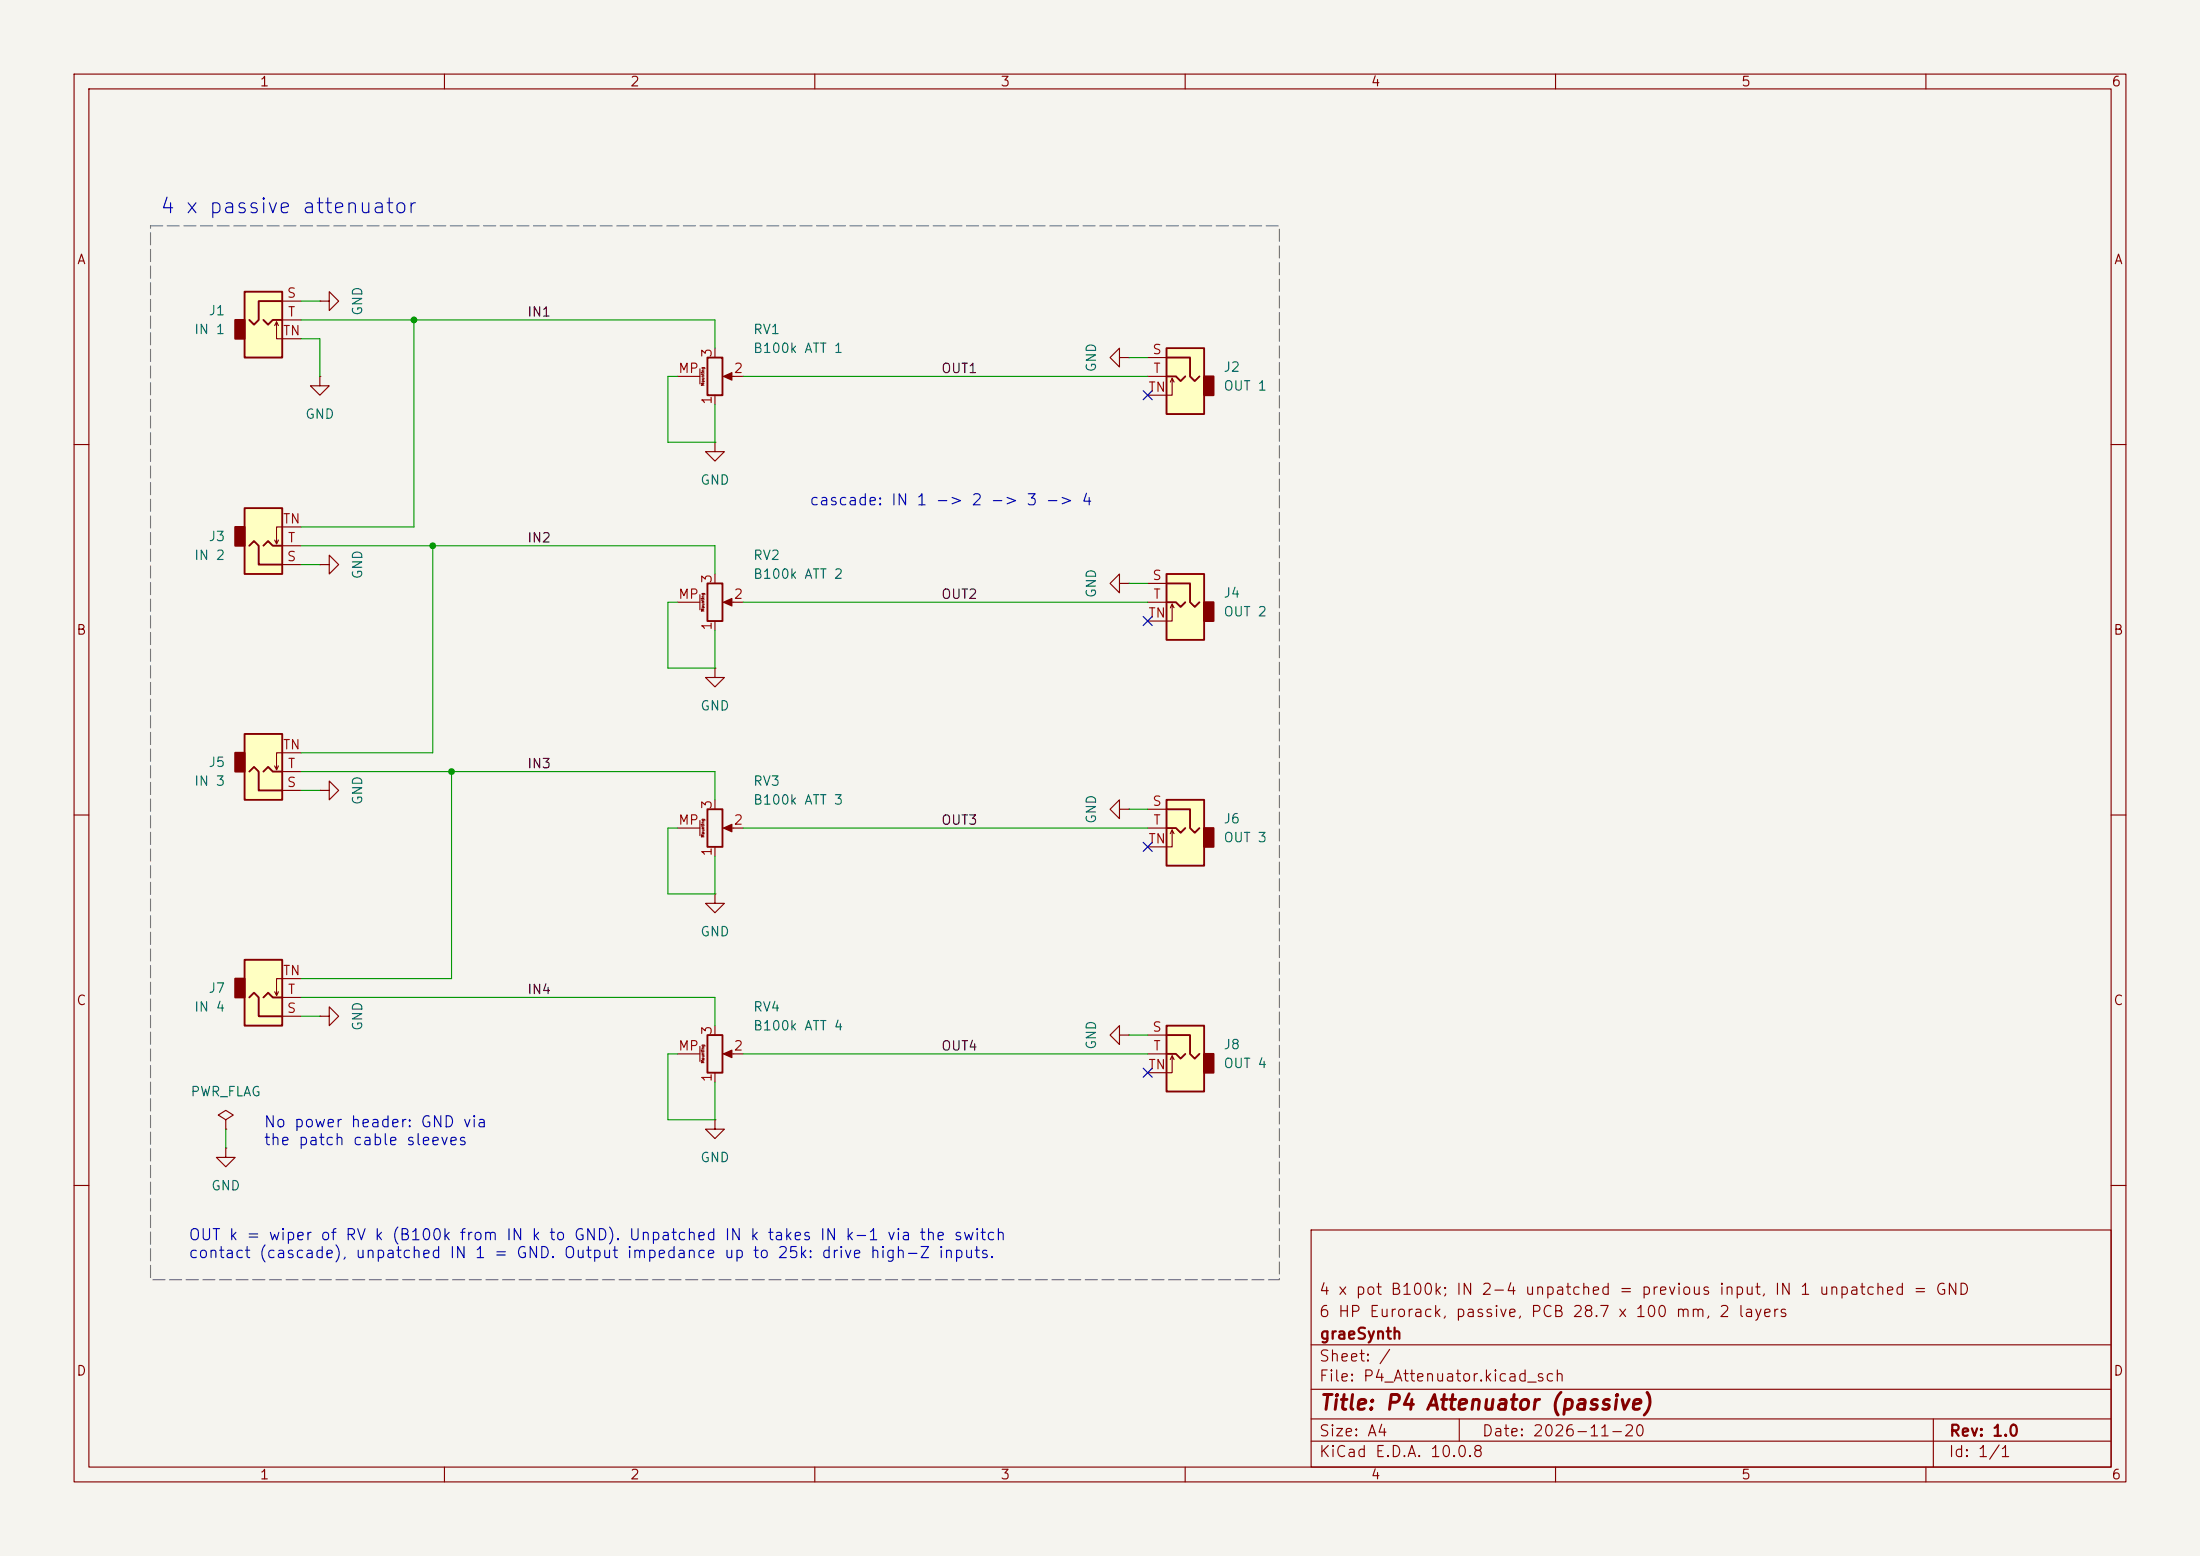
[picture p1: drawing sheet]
<svg xmlns="http://www.w3.org/2000/svg" width="297mm" height="210mm" viewBox="0 0 297 210" stroke-linecap="round" stroke-linejoin="round" font-family="sans-serif">
<path d="M0 0h297v210h-297z" fill="#f5f4ef" stroke="#f5f4ef" stroke-width=".14"/>
<g fill="none" stroke="#840000" stroke-width=".15">
<path d="M10 10h277v190h-277zM12 12h273v186h-273zM60 10v2M110 10v2M160 10v2M210 10v2M260 10v2M10 60h2M43.2 76.2h1.2v-1.3l1.3 1.3-1.3 1.3v-1.3M43.2 76.2h.1M285 60h2M10 110h2"/>
<path d="M285 110h2M10 160h2M177 166h108v32h-108zM285 160h2M60 198v2M110 198v2M160 198v2M177 194.5h108M177 191.5h108M177 187.5h108M177 181.5h108M197 191.5v3"/>
<path d="M210 198v2M260 198v2M261 191.5v6.5"/>
</g>
<path d="M33 129.5h5.1v8.9h-5.1z" fill="#ffffc2"/>
<path d="M31.7 132.1h1.3v2.5h-1.3z" fill="#840000" stroke="#840000" stroke-width=".25"/>
<path d="M33 129.5h5.1v8.9h-5.1zM33.7 134.6l.6-.6 .6 .6v2.6h3.2M35.6 134.6l.6-.6 .6 .6h1.3" fill="none" stroke="#840000" stroke-width=".25"/>
<path d="M43.2 40.6h1.2v-1.2l1.3 1.2-1.3 1.3v-1.3M43.2 40.6h.1M37.6 133.9l-.3 .5M38.1 137.2h2.5M38.1 134.6h2.5M40.6 132.1h-3.3v2.3l-.2-.5" fill="none" stroke="#840000" stroke-width=".15"/>
<path d="M33 39.4h5.1v8.9h-5.1z" fill="#ffffc2"/>
<path d="M31.7 43.2h1.3v2.5h-1.3z" fill="#840000" stroke="#840000" stroke-width=".25"/>
<path d="M33 39.4h5.1v8.9h-5.1zM35.6 43.2l.6 .6 .6-.6h1.3M38.1 40.6h-3.2v2.6l-.6 .6-.6-.6" fill="none" stroke="#840000" stroke-width=".25"/>
<path d="M37.1 43.9l.2-.5v2.3h3.3M37.3 43.4l.3 .5M38.1 40.6h2.5M38.1 43.2h2.5" fill="none" stroke="#840000" stroke-width=".15"/>
<path d="M33 99.1h5.1v8.9h-5.1z" fill="#ffffc2"/>
<path d="M31.7 101.6h1.3v2.5h-1.3z" fill="#840000" stroke="#840000" stroke-width=".25"/>
<path d="M33 99.1h5.1v8.9h-5.1zM33.7 104.1l.6-.6 .6 .6v2.6h3.2M35.6 104.1l.6-.6 .6 .6h1.3" fill="none" stroke="#840000" stroke-width=".25"/>
<g fill="none" stroke="#840000" stroke-width=".15">
<path d="M43.2 50.8v1.3h1.2l-1.2 1.2-1.3-1.2h1.3M43.2 50.8h.1M37.6 103.4l-.3 .5M38.1 106.7h2.5M38.1 104.1h2.5M40.6 101.6h-3.3v2.3l-.2-.5M43.2 106.7h1.2v-1.3l1.3 1.3-1.3 1.3v-1.3M43.2 106.7h.1M43.2 137.2h1.2v-1.3l1.3 1.3-1.3 1.2v-1.2M43.2 137.2h.1M30.5 154.9v1.3h1.2l-1.2 1.3-1.3-1.3h1.3M30.5 154.9h.1"/>
<path d="M96.5 151.1v1.3h1.3l-1.3 1.3-1.3-1.3h1.3M96.5 151.1h.1"/>
</g>
<path d="M33 68.6h5.1v8.9h-5.1z" fill="#ffffc2"/>
<path d="M31.7 71.1h1.3v2.6h-1.3z" fill="#840000" stroke="#840000" stroke-width=".25"/>
<path d="M33 68.6h5.1v8.9h-5.1zM33.7 73.7l.6-.7 .6 .7v2.5h3.2M35.6 73.7l.6-.7 .6 .7h1.3" fill="none" stroke="#840000" stroke-width=".25"/>
<path d="M37.6 72.9l-.3 .5M38.1 76.2h2.5M38.1 73.7h2.5M40.6 71.1h-3.3v2.3l-.2-.5" fill="none" stroke="#840000" stroke-width=".15"/>
<path d="M157.5 138.4h5.1v8.9h-5.1z" fill="#ffffc2"/>
<path d="M162.6 142.2h1.2v2.6h-1.2z" fill="#840000" stroke="#840000" stroke-width=".25"/>
<path d="M95.5 48.3h2v5h-2zM95.5 139.7h2v5.1h-2zM157.5 138.4h5.1v8.9h-5.1zM157.5 139.7h3.2v2.5l.6 .7 .6-.7M157.5 142.2h1.2l.7 .7 .6-.7" fill="none" stroke="#840000" stroke-width=".25"/>
<g fill="none" stroke="#840000" stroke-width=".15">
<path d="M91.4 50.8h3.1M94.5 49.8v2M96.5 59.7v1.3h1.3l-1.3 1.2-1.3-1.2h1.3M96.5 59.7h.1M96.5 47v1.3M96.5 53.3v1.3M98 50.8h2.3M151.1 48.3v-1.3l-1.2 1.3 1.2 1.2v-1.2h1.3M152.4 48.3h.1M96.5 120.7v1.2h1.3l-1.3 1.3-1.3-1.3h1.3M96.5 120.7h.1M96.5 138.4v1.3"/>
<path d="M151.1 139.7v-1.3l-1.2 1.3 1.2 1.3v-1.3h1.3M152.4 139.7h.1M154.9 139.7h2.6M91.4 142.2h3.1M94.5 141.2v2.1M96.5 144.8v1.3M98 142.2h2.3M154.9 142.2h2.6M158.2 142.5l-.2 .5M158.5 143l-.3-.5v2.3h-3.3"/>
</g>
<g fill="#840000" stroke="#840000" stroke-width=".15">
<path d="M97.7 50.8l1.1-.5v1z"/>
<path d="M97.7 142.2l1.1-.5v1z"/>
</g>
<path d="M157.5 77.5h5.1v8.9h-5.1z" fill="#ffffc2"/>
<path d="M162.6 81.3h1.2v2.5h-1.2z" fill="#840000" stroke="#840000" stroke-width=".25"/>
<path d="M157.5 77.5h5.1v8.9h-5.1zM157.5 78.7h3.2v2.6l.6 .6 .6-.6M157.5 81.3h1.2l.7 .6 .6-.6" fill="none" stroke="#840000" stroke-width=".25"/>
<path d="M154.9 78.7h2.6M154.9 81.3h2.6M158.2 81.5l-.2 .5M158.5 82l-.3-.5v2.3h-3.3" fill="none" stroke="#840000" stroke-width=".15"/>
<path d="M157.5 47h5.1v8.9h-5.1z" fill="#ffffc2"/>
<path d="M162.6 50.8h1.2v2.5h-1.2z" fill="#840000" stroke="#840000" stroke-width=".25"/>
<path d="M157.5 47h5.1v8.9h-5.1zM157.5 50.8h1.2l.7 .6 .6-.6M157.5 48.3h3.2v2.5l.6 .6 .6-.6" fill="none" stroke="#840000" stroke-width=".25"/>
<path d="M154.9 48.3h2.6M154.9 50.8h2.6M158.2 51.1l-.2 .5M158.5 51.6l-.3-.5v2.2h-3.3" fill="none" stroke="#840000" stroke-width=".15"/>
<path d="M157.5 108h5.1v8.8h-5.1z" fill="#ffffc2"/>
<path d="M162.6 111.8h1.2v2.5h-1.2z" fill="#840000" stroke="#840000" stroke-width=".25"/>
<path d="M95.5 78.7h2v5.1h-2zM95.5 109.2h2v5.1h-2zM157.5 108h5.1v8.8h-5.1zM157.5 111.8h1.2l.7 .6 .6-.6M157.5 109.2h3.2v2.6l.6 .6 .6-.6" fill="none" stroke="#840000" stroke-width=".25"/>
<g fill="none" stroke="#840000" stroke-width=".15">
<path d="M96.5 77.5v1.2M151.1 78.7v-1.2l-1.2 1.2 1.2 1.3v-1.3h1.3M152.4 78.7h.1M91.4 81.3h3.1M94.5 80.3v2M96.5 90.2v1.2h1.3l-1.3 1.3-1.3-1.3h1.3M96.5 90.2h.1M96.5 83.8v1.3M98 81.3h2.3M91.4 111.8h3.1M94.5 110.7v2.1M96.5 108v1.2"/>
<path d="M96.5 114.3v1.3M98 111.8h2.3M151.1 109.2v-1.2l-1.2 1.2 1.2 1.3v-1.3h1.3M152.4 109.2h.1M154.9 109.2h2.6M154.9 111.8h2.6M158.2 112l-.2 .5M158.5 112.5l-.3-.5v2.3h-3.3M30.5 151.1l1-.6-1-.6-1 .6 1 .6v1.3M30.5 152.4h.1"/>
</g>
<g fill="#840000" stroke="#840000" stroke-width=".15">
<path d="M97.7 81.3l1.1-.5v1z"/>
<path d="M97.7 111.8l1.1-.5v1z"/>
</g>
<g fill="none" stroke="#009600" stroke-width=".15">
<path d="M40.6 43.2h55.9v3.8M40.6 40.6h2.6M40.6 45.7h2.6v5.1M55.9 43.2v27.9h-15.3M91.4 50.8h-1.2v8.9h6.3v-5.1M100.3 50.8h54.6M152.4 48.3h2.5M40.6 73.7h55.9v3.8M40.6 76.2h2.6M58.4 73.7v27.9h-17.8M152.4 78.7h2.5M91.4 81.3h-1.2v8.9h6.3v-5.1"/>
<path d="M100.3 81.3h54.6M40.6 106.7h2.6M40.6 104.1h55.9v3.9M61 104.1v28h-20.4M91.4 111.8h-1.2v8.9h6.3v-5.1M100.3 111.8h54.6M152.4 109.2h2.5M40.6 134.6h55.9v3.8M40.6 137.2h2.6M152.4 139.7h2.5M30.5 152.4v2.5M91.4 142.2h-1.2v8.9h6.3v-5"/>
<path d="M100.3 142.2h54.6"/>
</g>
<path d="M154.3 52.7l1.2 1.2M155.5 52.7l-1.2 1.2M154.3 83.2l1.2 1.2M155.5 83.2l-1.2 1.2M154.3 113.7l1.2 1.2M155.5 113.7l-1.2 1.2M154.3 144.2l1.2 1.2M155.5 144.2l-1.2 1.2" fill="none" stroke="#000084" stroke-width=".15"/>
<path d="M20.3 30.5h152.4v142.2h-152.4z" fill="none" stroke="#787878" stroke-width=".15" stroke-dasharray="1.6 .6"/>
<g fill="#009600">
<circle cx="55.9" cy="43.2" r=".46"/>
<circle cx="61" cy="104.1" r=".46"/>
<circle cx="58.4" cy="73.7" r=".46"/>
</g>
<text font-size="2" fill="#0000c2" x="21.5" y="29.3">4 x passive attenuator</text>
<text font-size="2" fill="#840000" x="178" y="190.8">Title: P4 Attenuator (passive)</text>
<g font-size="1.5" fill="#0000c2">
<text x="109.2" y="68.6">cascade: IN 1 -&gt; 2 -&gt; 3 -&gt; 4</text>
<text x="35.5" y="152.5">No power header: GND via</text>
<text x="35.5" y="155">the patch cable sleeves</text>
<text x="25.4" y="167.8">OUT k = wiper of RV k (B100k from IN k to GND). Unpatched IN k takes IN k-1 via the switch</text>
<text x="25.4" y="170.2">contact (cascade), unpatched IN 1 = GND. Output impedance up to 25k: drive high-Z inputs.</text>
</g>
<g font-size="1.5" fill="#840000">
<text x="178" y="178.1">6 HP Eurorack, passive, PCB 28.7 x 100 mm, 2 layers</text>
<text x="178" y="175.1">4 x pot B100k; IN 2-4 unpatched = previous input, IN 1 unpatched = GND</text>
<text x="178" y="184.1">Sheet: /</text>
<text x="178" y="181.1">graeSynth</text>
<text x="178" y="186.8">File: P4_Attenuator.kicad_sch</text>
<text x="178" y="197">KiCad E.D.A. 10.0.8</text>
<text x="178" y="194.2">Size: A4</text>
<text x="200" y="194.2">Date: 2026-11-20</text>
<text x="263" y="197">Id: 1/1</text>
<text x="263" y="194.2">Rev: 1.0</text>
</g>
<g font-size="1.3" fill="#840000">
<text x="35" y="12">1</text>
<text x="85" y="12">2</text>
<text x="135" y="12">3</text>
<text x="185" y="12">4</text>
<text x="235" y="12">5</text>
<text x="285" y="12">6</text>
<text x="10.3" y="36">A</text>
<text x="285.3" y="36">A</text>
<text x="10.2" y="86">B</text>
<text x="285.2" y="86">B</text>
<text x="10.2" y="136">C</text>
<text x="285.2" y="136">C</text>
<text x="10.2" y="186">D</text>
<text x="285.2" y="186">D</text>
<text x="35" y="200">1</text>
<text x="85" y="200">2</text>
<text x="135" y="200">3</text>
<text x="185" y="200">4</text>
<text x="235" y="200">5</text>
<text x="285" y="200">6</text>
</g>
<g font-size="1.3" fill="#a90000">
<text x="38.6" y="40.5">S</text>
<text x="38.1" y="45.6">TN</text>
<text x="38.8" y="43">T</text>
<text x="91.5" y="50.7">MP</text>
<text x="96.4" y="48.4" transform="rotate(-90 96.4 48.4)">3</text>
<text x="99" y="50.7">2</text>
<text x="154.9" y="53.2">TN</text>
<text x="155.5" y="48.1">S</text>
<text x="155.6" y="50.7">T</text>
<text x="96.4" y="54.7" transform="rotate(-90 96.4 54.7)">1</text>
<text x="38.1" y="71">TN</text>
<text x="38.6" y="76.1">S</text>
<text x="38.8" y="73.5">T</text>
<text x="91.5" y="81.1">MP</text>
<text x="96.4" y="78.8" transform="rotate(-90 96.4 78.8)">3</text>
<text x="99" y="81.1">2</text>
<text x="154.9" y="83.7">TN</text>
<text x="155.5" y="78.6">S</text>
<text x="155.6" y="81.1">T</text>
<text x="96.4" y="85.2" transform="rotate(-90 96.4 85.2)">1</text>
<text x="38.1" y="101.5">TN</text>
<text x="38.6" y="106.5">S</text>
<text x="38.8" y="104">T</text>
<text x="91.5" y="111.6">MP</text>
<text x="96.4" y="109.3" transform="rotate(-90 96.4 109.3)">3</text>
<text x="99" y="111.6">2</text>
<text x="155.5" y="109.1">S</text>
<text x="155.6" y="111.6">T</text>
<text x="96.4" y="115.7" transform="rotate(-90 96.4 115.7)">1</text>
<text x="154.9" y="114.2">TN</text>
<text x="38.1" y="131.9">TN</text>
<text x="38.6" y="137">S</text>
<text x="38.8" y="134.5">T</text>
<text x="91.5" y="142.1">MP</text>
<text x="96.4" y="139.8" transform="rotate(-90 96.4 139.8)">3</text>
<text x="99" y="142.1">2</text>
<text x="155.5" y="139.6">S</text>
<text x="155.6" y="142.1">T</text>
<text x="96.4" y="146.1" transform="rotate(-90 96.4 146.1)">1</text>
<text x="154.9" y="144.6">TN</text>
</g>
<g font-size="1.3" fill="#006464">
<text x="26.1" y="45.4">IN 1</text>
<text x="28.1" y="42.9">J1</text>
<text x="49.2" y="42.7" transform="rotate(-90 49.2 42.7)">GND</text>
<text x="101.6" y="45.4">RV1</text>
<text x="101.6" y="48">B100k ATT 1</text>
<text x="148.3" y="50.3" transform="rotate(-90 148.3 50.3)">GND</text>
<text x="165.1" y="50.5">J2</text>
<text x="165.1" y="53">OUT 1</text>
<text x="41.1" y="56.8">GND</text>
<text x="94.5" y="65.7">GND</text>
<text x="26.1" y="75.9">IN 2</text>
<text x="28.1" y="73.4">J3</text>
<text x="101.6" y="75.9">RV2</text>
<text x="49.2" y="78.3" transform="rotate(-90 49.2 78.3)">GND</text>
<text x="101.6" y="78.4">B100k ATT 2</text>
<text x="148.3" y="80.8" transform="rotate(-90 148.3 80.8)">GND</text>
<text x="165.1" y="81">J4</text>
<text x="165.1" y="83.5">OUT 2</text>
<text x="94.5" y="96.2">GND</text>
<text x="26.1" y="106.4">IN 3</text>
<text x="28.1" y="103.8">J5</text>
<text x="101.6" y="106.4">RV3</text>
<text x="49.2" y="108.7" transform="rotate(-90 49.2 108.7)">GND</text>
<text x="101.6" y="108.9">B100k ATT 3</text>
<text x="148.3" y="111.3" transform="rotate(-90 148.3 111.3)">GND</text>
<text x="165.1" y="111.5">J6</text>
<text x="165.1" y="114">OUT 3</text>
<text x="94.5" y="126.7">GND</text>
<text x="26.1" y="136.9">IN 4</text>
<text x="28.1" y="134.3">J7</text>
<text x="101.6" y="136.9">RV4</text>
<text x="49.2" y="139.2" transform="rotate(-90 49.2 139.2)">GND</text>
<text x="101.6" y="139.4">B100k ATT 4</text>
<text x="148.3" y="141.8" transform="rotate(-90 148.3 141.8)">GND</text>
<text x="165.1" y="141.9">J8</text>
<text x="25.6" y="148.3">PWR_FLAG</text>
<text x="165.1" y="144.5">OUT 4</text>
<text x="28.4" y="161">GND</text>
<text x="94.5" y="157.2">GND</text>
</g>
<g font-size="1.3" fill="#0f0f0f">
<text x="71.1" y="43.1">IN1</text>
<text x="127" y="50.7">OUT1</text>
<text x="71.1" y="73.5">IN2</text>
<text x="127" y="81.2">OUT2</text>
<text x="71.1" y="104">IN3</text>
<text x="127" y="111.6">OUT3</text>
<text x="71.1" y="134.5">IN4</text>
<text x="127" y="142.1">OUT4</text>
</g>
<g font-size=".4" fill="#840000">
<text x="95.2" y="52.1" transform="rotate(-90 95.2 52.1)">Mounting</text>
<text x="95.2" y="82.6" transform="rotate(-90 95.2 82.6)">Mounting</text>
<text x="95.2" y="113.1" transform="rotate(-90 95.2 113.1)">Mounting</text>
<text x="95.2" y="143.6" transform="rotate(-90 95.2 143.6)">Mounting</text>
</g>
</svg>
